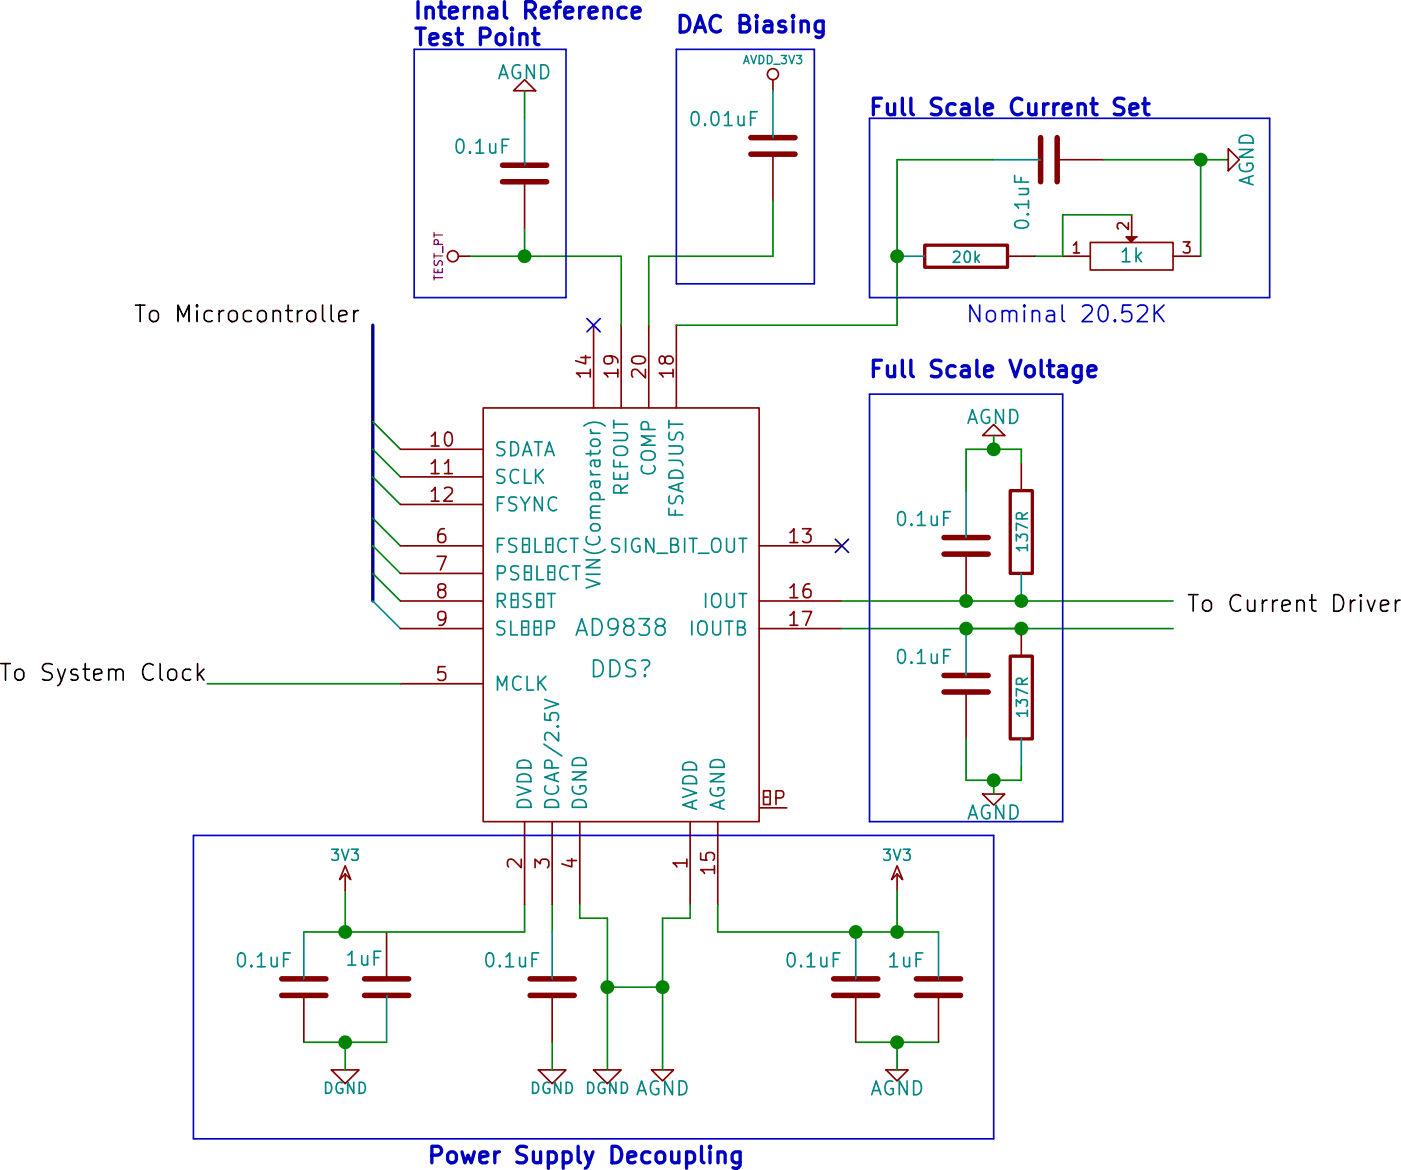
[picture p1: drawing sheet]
EESchema Schematic File Version 2
LIBS:power
LIBS:device
LIBS:transistors
LIBS:conn
LIBS:linear
LIBS:regul
LIBS:74xx
LIBS:cmos4000
LIBS:adc-dac
LIBS:memory
LIBS:xilinx
LIBS:special
LIBS:microcontrollers
LIBS:dsp
LIBS:microchip
LIBS:analog_switches
LIBS:motorola
LIBS:texas
LIBS:intel
LIBS:audio
LIBS:interface
LIBS:digital-audio
LIBS:philips
LIBS:display
LIBS:cypress
LIBS:siliconi
LIBS:opto
LIBS:atmel
LIBS:contrib
LIBS:valves
LIBS:tDCS_driver-cache
EELAYER 24 0
EELAYER END
$Descr A4 11693 8268
encoding utf-8
Sheet 1 1
Title "noname.sch"
Date ""
Rev ""
Comp ""
Comment1 ""
Comment2 ""
Comment3 ""
Comment4 ""
$EndDescr
Wire Wire Line
	5100 4700 5100 4600
Wire Bus Line
	4450 2500 4450 3500
Wire Wire Line
	5000 4700 5000 4600
$Comp
L AGND #PWR?
U 1 1
P 5500 5200
F 0 "#PWR?" H 5500 5200 40  0001 C CNN
F 1 "AGND" H 5500 5130 50  0000 C CNN
F 2 "" H 5500 5200 60  0001 C CNN
F 3 "" H 5500 5200 60  0001 C CNN
	1    5500 5200
	1    0    0    -1  
$EndComp
$Comp
L DGND #PWR?
U 1 1
P 5300 5200
F 0 "#PWR?" H 5300 5200 40  0001 C CNN
F 1 "DGND" H 5300 5130 40  0000 C CNN
F 2 "" H 5300 5200 60  0001 C CNN
F 3 "" H 5300 5200 60  0001 C CNN
	1    5300 5200
	1    0    0    -1  
$EndComp
$Comp
L AVDD_3V3 #PWR?
U 1 1
P 5900 1650
F 0 "#PWR?" H 5900 1750 30  0001 C CNN
F 1 "AVDD_3V3" H 5900 1760 30  0000 C CNN
F 2 "" H 5900 1650 60  0001 C CNN
F 3 "" H 5900 1650 60  0001 C CNN
	1    5900 1650
	1    0    0    -1  
$EndComp
$Comp
L C C?
U 1 1
P 5900 1850
F 0 "C?" H 5950 1950 50  0001 L CNN
F 1 "0.01uF" H 5950 1750 50  0000 L CNN
F 2 "" H 5900 1850 60  0001 C CNN
F 3 "" H 5900 1850 60  0001 C CNN
	1    5900 1850
	-1   0    0    1   
$EndComp
$Comp
L C C?
U 1 1
P 6500 4900
F 0 "C?" H 6550 5000 50  0001 L CNN
F 1 "1uF" H 6550 4800 50  0000 L CNN
F 2 "" H 6500 4900 60  0001 C CNN
F 3 "" H 6500 4900 60  0001 C CNN
	1    6500 4900
	-1   0    0    1   
$EndComp
$Comp
L C C?
U 1 1
P 6200 4900
F 0 "C?" H 6250 5000 50  0001 L CNN
F 1 "0.1uF" H 6250 4800 50  0000 L CNN
F 2 "" H 6200 4900 60  0001 C CNN
F 3 "" H 6200 4900 60  0001 C CNN
	1    6200 4900
	-1   0    0    1   
$EndComp
Entry Wire Line
	4450 3500 4550 3600
Entry Wire Line
	4450 3400 4550 3500
Entry Wire Line
	4450 3300 4550 3400
Entry Wire Line
	4450 3200 4550 3300
Entry Wire Line
	4450 3050 4550 3150
Entry Wire Line
	4450 2950 4550 3050
Entry Wire Line
	4450 2850 4550 2950
$Comp
L AD9838 DDS?
U 1 1
P 5350 3550
F 0 "DDS?" H 5350 3350 60  0000 C CNN
F 1 "AD9838" H 5350 3500 60  0000 C CNN
F 2 "" H 5350 3550 60  0001 C CNN
F 3 "" H 5350 3550 60  0001 C CNN
	1    5350 3550
	1    0    0    -1  
$EndComp
Text Label 4450 2500 2    60   ~ 0
To Microcontroller 
$Comp
L C C?
U 1 1
P 4500 4900
F 0 "C?" H 4600 4800 50  0001 L CNN
F 1 "1uF" H 4350 5000 50  0000 L CNN
F 2 "" H 4500 4900 60  0001 C CNN
F 3 "" H 4500 4900 60  0001 C CNN
	1    4500 4900
	1    0    0    -1  
$EndComp
$Comp
L C C?
U 1 1
P 4200 4900
F 0 "C?" H 4250 5000 50  0001 L CNN
F 1 "0.1uF" H 3950 4800 50  0000 L CNN
F 2 "" H 4200 4900 60  0000 C CNN
F 3 "" H 4200 4900 60  0001 C CNN
	1    4200 4900
	1    0    0    1   
$EndComp
Wire Wire Line
	4350 4550 4350 4700
Connection ~ 4350 4700
Wire Wire Line
	4200 5100 4500 5100
$Comp
L 3V3 #PWR?
U 1 1
P 4350 4550
F 0 "#PWR?" H 4350 4650 40  0001 C CNN
F 1 "3V3" H 4350 4675 40  0000 C CNN
F 2 "" H 4350 4550 60  0000 C CNN
F 3 "" H 4350 4550 60  0000 C CNN
	1    4350 4550
	1    0    0    -1  
$EndComp
Wire Wire Line
	4550 3800 3850 3800
Text Label 3850 3800 2    60   ~ 0
To System Clock
Wire Wire Line
	5700 4600 5700 4700
Wire Wire Line
	5700 4700 6500 4700
Wire Wire Line
	5000 4700 4200 4700
$Comp
L 3V3 #PWR?
U 1 1
P 6350 4550
F 0 "#PWR?" H 6350 4650 40  0001 C CNN
F 1 "3V3" H 6350 4675 40  0000 C CNN
F 2 "" H 6350 4550 60  0000 C CNN
F 3 "" H 6350 4550 60  0000 C CNN
	1    6350 4550
	1    0    0    -1  
$EndComp
$Comp
L DGND #PWR?
U 1 1
P 4350 5200
F 0 "#PWR?" H 4350 5200 40  0001 C CNN
F 1 "DGND" H 4350 5130 40  0000 C CNN
F 2 "" H 4350 5200 60  0001 C CNN
F 3 "" H 4350 5200 60  0001 C CNN
	1    4350 5200
	1    0    0    -1  
$EndComp
Wire Wire Line
	4350 5100 4350 5200
Connection ~ 4350 5100
$Comp
L DGND #PWR?
U 1 1
P 5100 5200
F 0 "#PWR?" H 5100 5200 40  0001 C CNN
F 1 "DGND" H 5100 5130 40  0000 C CNN
F 2 "" H 5100 5200 60  0001 C CNN
F 3 "" H 5100 5200 60  0001 C CNN
	1    5100 5200
	1    0    0    -1  
$EndComp
$Comp
L C C?
U 1 1
P 5100 4900
F 0 "C?" H 5150 5000 50  0001 L CNN
F 1 "0.1uF" H 4850 4800 50  0000 L CNN
F 2 "" H 5100 4900 60  0001 C CNN
F 3 "" H 5100 4900 60  0001 C CNN
	1    5100 4900
	1    0    0    1   
$EndComp
Wire Wire Line
	5100 5200 5100 5100
Wire Wire Line
	5200 4600 5200 4650
Wire Wire Line
	5200 4650 5300 4650
Wire Wire Line
	5600 4650 5600 4600
Wire Wire Line
	5500 4650 5600 4650
Wire Wire Line
	5300 4650 5300 5200
Wire Wire Line
	5500 5200 5500 4650
Wire Wire Line
	5300 4900 5500 4900
Connection ~ 5500 4900
Connection ~ 5300 4900
$Comp
L AGND #PWR?
U 1 1
P 6350 5200
F 0 "#PWR?" H 6350 5200 40  0001 C CNN
F 1 "AGND" H 6350 5130 50  0000 C CNN
F 2 "" H 6350 5200 60  0001 C CNN
F 3 "" H 6350 5200 60  0001 C CNN
	1    6350 5200
	1    0    0    -1  
$EndComp
Wire Wire Line
	6200 5100 6500 5100
Wire Wire Line
	6350 5200 6350 5100
Connection ~ 6350 5100
Connection ~ 6200 4700
Wire Wire Line
	6350 4700 6350 4550
Connection ~ 6350 4700
Wire Notes Line
	3800 4350 6700 4350
Wire Notes Line
	6700 4350 6700 5450
Wire Notes Line
	6700 5450 3800 5450
Wire Notes Line
	3800 5450 3800 4350
Text Notes 4650 5550 0    60   ~ 12
Power Supply Decoupling
$Comp
L C C?
U 1 1
P 5000 1950
F 0 "C?" H 5050 2050 50  0001 L CNN
F 1 "0.1uF" H 5050 1850 50  0000 L CNN
F 2 "" H 5000 1950 60  0001 C CNN
F 3 "" H 5000 1950 60  0001 C CNN
	1    5000 1950
	-1   0    0    1   
$EndComp
$Comp
L AGND #PWR?
U 1 1
P 5000 1650
F 0 "#PWR?" H 5000 1650 40  0001 C CNN
F 1 "AGND" H 5000 1580 50  0000 C CNN
F 2 "" H 5000 1650 60  0001 C CNN
F 3 "" H 5000 1650 60  0001 C CNN
	1    5000 1650
	-1   0    0    1   
$EndComp
Wire Wire Line
	5000 1750 5000 1650
Wire Wire Line
	5350 2250 5350 2500
Wire Wire Line
	4800 2250 5350 2250
Wire Wire Line
	5000 2250 5000 2150
$Comp
L AVDD_3V3 #PWR?
U 1 1
P 4800 2250
F 0 "#PWR?" H 4800 2350 30  0001 C CNN
F 1 "AVDD_3V3" H 4800 2360 30  0001 C CNN
F 2 "" H 4800 2250 60  0001 C CNN
F 3 "" H 4800 2250 60  0001 C CNN
F 4 "TEST_PT" H 4800 2360 30  0000 C CNN "Field4"
	1    4800 2250
	0    -1   -1   0   
$EndComp
Connection ~ 5000 2250
Wire Notes Line
	5150 1500 5150 2400
Wire Notes Line
	4600 2400 4600 1500
Wire Notes Line
	5150 2400 4600 2400
Wire Notes Line
	4600 1500 5150 1500
Text Notes 4600 1400 0    60   ~ 12
Internal Reference\nTest Point
Wire Wire Line
	5450 2500 5450 2250
Wire Wire Line
	5450 2250 5900 2250
Wire Wire Line
	5900 2250 5900 2050
Wire Notes Line
	5550 1500 6050 1500
Wire Notes Line
	6050 1500 6050 2350
Wire Notes Line
	6050 2350 5550 2350
Wire Notes Line
	5550 2350 5550 1500
Text Notes 5550 1450 0    60   ~ 12
DAC Biasing\n\n
NoConn ~ 5250 2500
NoConn ~ 6150 3300
$Comp
L R R2
U 1 1
P 6800 3250
F 0 "R2" H 6880 3250 40  0001 C CNN
F 1 "137R" V 6807 3251 40  0000 C CNN
F 2 "" V 6730 3250 30  0000 C CNN
F 3 "" H 6800 3250 30  0000 C CNN
	1    6800 3250
	1    0    0    -1  
$EndComp
$Comp
L R R3
U 1 1
P 6800 3850
F 0 "R3" V 6880 3850 40  0001 C CNN
F 1 "137R" V 6807 3851 40  0000 C CNN
F 2 "" V 6730 3850 30  0000 C CNN
F 3 "" H 6800 3850 30  0000 C CNN
	1    6800 3850
	1    0    0    -1  
$EndComp
$Comp
L C C?
U 1 1
P 6600 3300
F 0 "C?" H 6650 3400 50  0001 L CNN
F 1 "0.1uF" H 6650 3200 50  0000 L CNN
F 2 "" H 6600 3300 60  0001 C CNN
F 3 "" H 6600 3300 60  0001 C CNN
	1    6600 3300
	-1   0    0    1   
$EndComp
$Comp
L C C?
U 1 1
P 6600 3800
F 0 "C?" H 6650 3900 50  0001 L CNN
F 1 "0.1uF" H 6650 3700 50  0000 L CNN
F 2 "" H 6600 3800 60  0001 C CNN
F 3 "" H 6600 3800 60  0001 C CNN
	1    6600 3800
	-1   0    0    1   
$EndComp
Wire Wire Line
	6150 3600 7350 3600
Wire Wire Line
	6600 3600 6800 3600
Connection ~ 6800 3600
Connection ~ 6600 3600
Wire Wire Line
	6150 3500 7350 3500
Connection ~ 6600 3500
Connection ~ 6800 3500
Wire Wire Line
	6600 3100 6600 2950
Wire Wire Line
	6600 2950 6800 2950
Wire Wire Line
	6800 2950 6800 3000
Wire Wire Line
	6600 4000 6600 4150
Wire Wire Line
	6600 4150 6800 4150
Wire Wire Line
	6800 4150 6800 4100
$Comp
L AGND #PWR?
U 1 1
P 6700 4200
F 0 "#PWR?" H 6700 4200 40  0001 C CNN
F 1 "AGND" H 6700 4130 50  0000 C CNN
F 2 "" H 6700 4200 60  0001 C CNN
F 3 "" H 6700 4200 60  0001 C CNN
	1    6700 4200
	1    0    0    -1  
$EndComp
$Comp
L AGND #PWR?
U 1 1
P 6700 2900
F 0 "#PWR?" H 6700 2900 40  0001 C CNN
F 1 "AGND" H 6700 2830 50  0000 C CNN
F 2 "" H 6700 2900 60  0001 C CNN
F 3 "" H 6700 2900 60  0001 C CNN
	1    6700 2900
	-1   0    0    1   
$EndComp
Wire Wire Line
	6700 4200 6700 4150
Connection ~ 6700 4150
Wire Wire Line
	6700 2950 6700 2900
Connection ~ 6700 2950
Wire Notes Line
	6250 4300 6950 4300
Wire Notes Line
	6950 2750 6250 2750
Wire Notes Line
	6950 4300 6950 2750
Wire Notes Line
	6250 2750 6250 4300
Text Notes 6250 2700 0    60   ~ 12
Full Scale Voltage
Text Label 7400 3550 0    60   ~ 0
To Current Driver
$Comp
L R R1
U 1 1
P 6600 2250
F 0 "R1" V 6680 2250 40  0001 C CNN
F 1 "20k" V 6607 2251 40  0000 C CNN
F 2 "" V 6530 2250 30  0000 C CNN
F 3 "" H 6600 2250 30  0000 C CNN
	1    6600 2250
	0    1    1    0   
$EndComp
$Comp
L POT RV1
U 1 1
P 7200 2250
F 0 "RV1" H 7200 2150 50  0001 C CNN
F 1 "1k" H 7200 2250 50  0000 C CNN
F 2 "" H 7200 2250 60  0000 C CNN
F 3 "" H 7200 2250 60  0000 C CNN
	1    7200 2250
	1    0    0    -1  
$EndComp
$Comp
L C C?
U 1 1
P 6900 1900
F 0 "C?" H 6950 2000 50  0001 L CNN
F 1 "0.1uF" H 6950 1800 50  0000 L CNN
F 2 "" H 6900 1900 60  0001 C CNN
F 3 "" H 6900 1900 60  0001 C CNN
	1    6900 1900
	0    1    1    0   
$EndComp
Wire Wire Line
	6950 2250 6950 2100
Wire Wire Line
	6950 2100 7200 2100
Wire Wire Line
	6950 2250 6850 2250
Wire Wire Line
	7100 1900 7550 1900
Wire Wire Line
	7450 1900 7450 2250
Wire Wire Line
	6700 1900 6350 1900
Wire Wire Line
	6350 1900 6350 2500
Wire Wire Line
	6350 2500 5550 2500
Connection ~ 6350 2250
$Comp
L AGND #PWR?
U 1 1
P 7550 1900
F 0 "#PWR?" H 7550 1900 40  0001 C CNN
F 1 "AGND" H 7550 1830 50  0000 C CNN
F 2 "" H 7550 1900 60  0001 C CNN
F 3 "" H 7550 1900 60  0001 C CNN
	1    7550 1900
	0    -1   -1   0   
$EndComp
Connection ~ 7450 1900
Wire Notes Line
	6250 1750 6250 2400
Wire Notes Line
	6250 2400 7700 2400
Wire Notes Line
	7700 2400 7700 1750
Wire Notes Line
	7700 1750 6250 1750
Text Notes 6250 1750 0    60   ~ 12
Full Scale Current Set
Text Notes 6600 2500 0    60   ~ 0
Nominal 20.52K\n
$EndSCHEMATC
